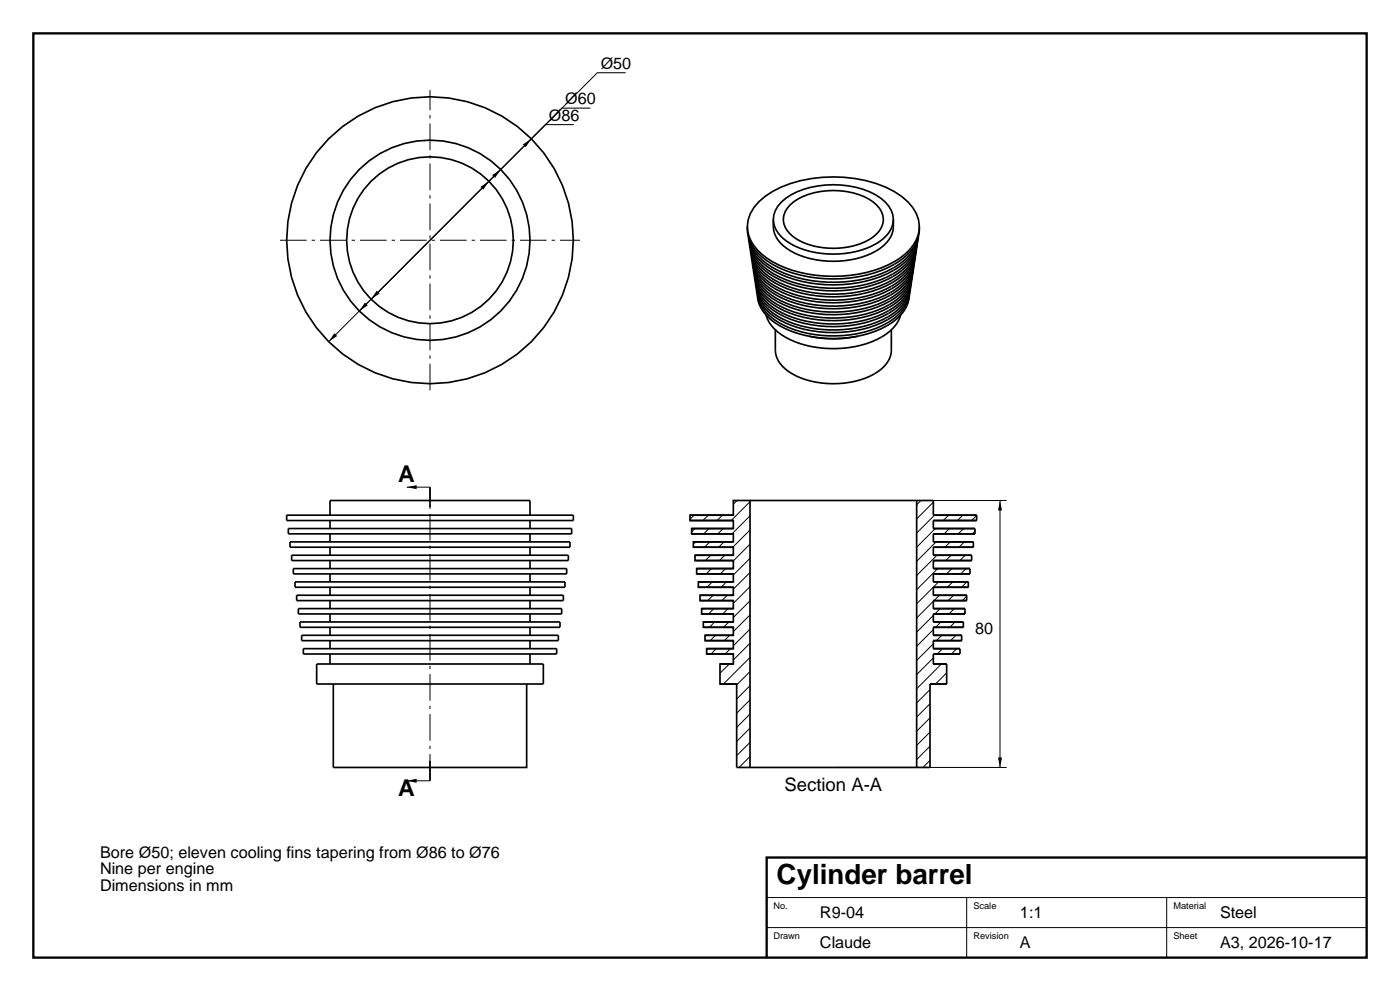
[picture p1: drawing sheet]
<svg xmlns="http://www.w3.org/2000/svg" width="420mm" height="297mm" viewBox="0 0 420 297" stroke-linecap="round" stroke-linejoin="round" font-family="sans-serif">
<path d="M10 10h400v277h-400zM410 257h-180v30" fill="none" stroke="#000" stroke-width=".7" stroke-linecap="butt"/>
<g fill="none" stroke="#000" stroke-width=".3">
<path d="M172.2 37.4h-8.6l-65 65M177.1 32.4h-8.5l-60.8 60.8M187.7 21.8h-8.5l-67.9 67.9M122 146h7M208.2 154.4l-1.2 1.2M208.5 158.4l-1 1M212.5 154.4l-1.6 1.6M212.7 158.4l-1.6 1.6M216.7 154.4l-1.6 1.6M217 158.4l-1.6 1.6M221.1 150l-1.1 1.1M225 158.8l-5.2 5.2"/>
<path d="M225 154.6l-5.4 5.4M225 150.4l-5.6 5.6M251 150h51M276.3 150l-1.3 1.3M280 150.5l-5 5M280.4 154.4l-5.4 5.4M280.6 158.4l-5.6 5.6M284.6 154.4l-1.6 1.6M284.8 158.4l-1.6 1.6M288.8 154.4l-1.6 1.6M289.1 158.4l-1.6 1.6M292.5 159.2l-.8 .8"/>
<path d="M293 154.5l-1.5 1.5M300 150v80M208.7 162.4l-.7 .7M209 166.4l-.5 .5M209.2 170.4l-.2 .2M213 162.4l-1.6 1.6M213.2 166.4l-1.6 1.6M213.4 170.4l-1.6 1.6M213.7 174.4l-1.6 1.6M213.9 178.4l-1.6 1.6M217.2 162.4l-1.6 1.6M217.4 166.4l-1.6 1.6"/>
<path d="M217.7 170.4l-1.6 1.6M217.9 174.4l-1.6 1.6M218.2 178.4l-1.6 1.6M225 175.8l-5 5M225 171.6l-5 5M225 167.3l-5 5M225 163.1l-5 5M280.8 162.4l-5.8 5.8M281.1 166.4l-6.1 6.1M281.3 170.4l-6.3 6.3M281.6 174.4l-6.6 6.6M281.8 178.4l-1.6 1.6"/>
<path d="M285.1 162.4l-1.6 1.6M285.3 166.4l-1.6 1.6M285.6 170.4l-1.6 1.6M285.8 174.4l-1.6 1.6M286.1 178.4l-1.6 1.6M289.3 162.4l-1.6 1.6M289.6 166.4l-1.6 1.6M289.8 170.4l-1.6 1.6M290 178.7l-1.3 1.3M290.1 174.4l-1.6 1.6M292 164h.1M214.2 182.4l-1.6 1.6"/>
<path d="M214.4 186.4l-1.6 1.6M214.7 190.4l-1.6 1.6M214.9 194.4l-1.6 1.6M218.4 182.4l-1.6 1.6M218.7 186.4l-1.6 1.6M218.8 199l-2.8 2.8M218.9 190.4l-1.6 1.6M219.1 194.4l-1.6 1.6M225 197l-8 8M225 192.8l-5 5M225 188.5l-5 5M225 184.3l-5 5"/>
<path d="M225 180.1l-5 5M280 197.2l-5 5M280 192.9l-5 5M280 188.7l-5 5M280 184.5l-5 5M280 180.2l-5 5M282.1 182.4l-1.6 1.6M282.3 186.4l-1.6 1.6M282.4 199l-7.4 7.4M282.5 190.4l-1.6 1.6M282.8 194.4l-1.6 1.6M286.3 182.4l-1.6 1.6"/>
<path d="M286.5 186.4l-1.6 1.6M286.8 190.4l-1.6 1.6M287 194.4l-1.6 1.6M289.5 183.4l-.6 .6M225 218.2l-4 4M225 214l-4 4M225 209.8l-4 4M225 205.5l-4 4M225 201.3l-4 4M279 219.4l-4 4M279 215.2l-4 3.9M279 210.9l-4 4"/>
<path d="M279 206.7l-4 4M284 201.7l-3.3 3.3M122 234h7M225 226.7l-3.3 3.3M225 222.5l-4 4M251 230h51M279 227.9l-2.1 2.1M279 223.6l-4 4M230 269h180M230 278h180M290 269v18M350 269v18"/>
</g>
<g fill="none" stroke="#000" stroke-width=".5">
<path d="M224.2 67.9a11.6 11.6 0 0 0 5.9 10.3 39 39 0 0 0 29.8 4.3 23.6 23.6 0 0 0 13.2-7.2l1-1.4 1-1.8a9.6 9.6 0 0 0 .7-4.2M224.5 71a13.1 13.1 0 0 0 7.7 10.2 39.8 39.8 0 0 0 36.4-.5 12.7 12.7 0 0 0 6.9-9.7M224.6 71.5a14.7 14.7 0 0 0 8.7 9.5 40 40 0 0 0 35.2-1 13.6 13.6 0 0 0 6.9-8.5M224.8 72.9a12.9 12.9 0 0 0 7.6 10.2 39.3 39.3 0 0 0 36-.5 12.6 12.6 0 0 0 6.8-9.7M224.9 73.4a14.5 14.5 0 0 0 8.6 9.4 39.5 39.5 0 0 0 34.8-1 13.4 13.4 0 0 0 6.8-8.4M225.1 74.9a12.8 12.8 0 0 0 7.5 10 38.8 38.8 0 0 0 35.6-.5 12.4 12.4 0 0 0 6.7-9.5M225.2 75.3a14.3 14.3 0 0 0 8.5 9.4 39.1 39.1 0 0 0 34.4-1 13.3 13.3 0 0 0 6.7-8.4M225.4 76.8a12.6 12.6 0 0 0 7.4 9.9 38.4 38.4 0 0 0 35.1-.4 12.2 12.2 0 0 0 6.7-9.5M225.5 77.3a14.1 14.1 0 0 0 8.4 9.2 38.6 38.6 0 0 0 34-1 13 13 0 0 0 6.6-8.2M225.7 78.8a12.4 12.4 0 0 0 7.3 9.7 37.9 37.9 0 0 0 34.7-.4 12.1 12.1 0 0 0 6.6-9.3M225.8 79.2a13.9 13.9 0 0 0 8.3 9.1 38.1 38.1 0 0 0 33.6-.9 12.9 12.9 0 0 0 6.5-8.2M227.7 60.5a29.8 29.8 0 0 1 18.9-7.4 36.6 36.6 0 0 1 23.9 5.8 11.1 11.1 0 0 1 5.2 10 13.5 13.5 0 0 1-7.5 9.6 40.3 40.3 0 0 1-36.4 0 12.9 12.9 0 0 1-7.6-10.6 10.6 10.6 0 0 1 3.5-7.4z"/>
<path d="M232 65.8a8.9 8.9 0 0 0 5.3 9.5 27.3 27.3 0 0 0 27-1.1 8.1 8.1 0 0 0 3.7-6.3v-2.1M234.4 60.6a23.4 23.4 0 0 1 17.9-5.1 19.6 19.6 0 0 1 14.3 6.3 6.4 6.4 0 0 1 .6 7l-.6 .9a15.6 15.6 0 0 1-9.7 5.7 27.6 27.6 0 0 1-20.8-3 7.5 7.5 0 0 1-3.5-9.3zM237 61.4a19.5 19.5 0 0 1 15-4.2 16.3 16.3 0 0 1 11.9 5.2 5.3 5.3 0 0 1 .3 6.1l-.3 .6a13 13 0 0 1-8.2 4.7 22 22 0 0 1-18.2-3.2 5.8 5.8 0 0 1-.5-9.2zM226 80.7a12.3 12.3 0 0 0 7.2 9.7 37.4 37.4 0 0 0 34.3-.5 12 12 0 0 0 6.5-9.2M226.1 81.1a13.7 13.7 0 0 0 8.2 9 37.3 37.3 0 0 0 33.6-1.2 12.4 12.4 0 0 0 6-7.8M226.3 82.7a12.1 12.1 0 0 0 7.1 9.5 36.9 36.9 0 0 0 33.9-.4 11.8 11.8 0 0 0 6.4-9.1M226.4 83.1a13.6 13.6 0 0 0 8.1 8.9 36.8 36.8 0 0 0 33.2-1.3 12.2 12.2 0 0 0 5.9-7.6M226.6 84.6a11.9 11.9 0 0 0 7 9.4 36.2 36.2 0 0 0 34-.7 11.2 11.2 0 0 0 5.8-8.7M226.7 85a13.4 13.4 0 0 0 8 8.8 36.4 36.4 0 0 0 32.8-1.2 12.1 12.1 0 0 0 5.8-7.6M226.9 86.5a11.7 11.7 0 0 0 6.9 9.4 35.7 35.7 0 0 0 33.5-.8 11.1 11.1 0 0 0 5.8-8.6M227 86.9a13.2 13.2 0 0 0 7.8 8.7 35.9 35.9 0 0 0 32.4-1.2 11.9 11.9 0 0 0 5.8-7.5M227.2 88.5a11.6 11.6 0 0 0 6.8 9.2 35.2 35.2 0 0 0 33.1-.7 10.9 10.9 0 0 0 5.7-8.5"/>
<path d="M227.3 88.9a13 13 0 0 0 7.7 8.5 35.4 35.4 0 0 0 32-1.1 11.7 11.7 0 0 0 5.7-7.4M229.8 94.4a12.3 12.3 0 0 0 7.2 7.4 31.1 31.1 0 0 0 28.9-1.7 10.4 10.4 0 0 0 4.3-5.7M232.6 98.9v6.1a8.7 8.7 0 0 0 5.1 7.1 26.4 26.4 0 0 0 26.1-1 7.8 7.8 0 0 0 3.6-6.1v-6.1M242.8 100.8a34.6 34.6 0 0 0 14.4 0M86 154.4h86v1.6h-86zM86.5 158.4h85v1.6h-85zM99 154.4v-4.4h60v4.4M99 156v2.4M99 160v2.4M129 146v6M159 156v2.4M159 160v2.4"/>
<path d="M207 154.4h13v-4.4h5v80h-4v-25h-5v-6h4v-3h-8v-1.6h8v-2.4h-8.5v-1.6h8.5v-2.4h-9v-1.6h9v-2.4h-9.5v-1.6h9.5v-2.4h-10v-1.6h10v-2.4h-10.5v-1.6h10.5v-2.4h-11v-1.6h11v-2.4h-11.5v-1.6h11.5v-2.4h-12v-1.6h12v-2.4h-12.5v-1.6h12.5v-2.4h-13zM207 154.4h13M207 156h13M207.5 158.4h12.5M207.5 160h12.5M225 150h50M275 150v80M275 150h5v4.4M280 154.4h13M280 156h13M280 158.4h12.5M280 160h12.5"/>
<path d="M280 156v2.4M280 160v2.4M292.5 158.4v1.6M293 154.4v1.6M87 162.4h84v1.6h-84zM87.5 166.4h83v1.6h-83zM88 170.4h82v1.6h-82zM88.5 174.4h81v1.6h-81zM89 178.4h80v1.6h-80zM99 164v2.4M99 168v2.4M99 172v2.4"/>
<path d="M99 176v2.4M159 164v2.4M159 168v2.4M159 172v2.4M159 176v2.4M208 162.4h12M208 164h12M208.5 166.4h11.5M208.5 168h11.5M209 170.4h11M209 172h11M209.5 174.4h10.5"/>
<path d="M209.5 176h10.5M210 178.4h10M280 162.4h12M280 164h12M280 166.4h11.5M280 168h11.5M280 170.4h11M280 172h11M280 174.4h10.5M280 176h10.5M280 178.4h10M280 164v2.4"/>
<path d="M280 168v2.4M280 172v2.4M280 176v2.4M290 178.4v1.6M290.5 174.4v1.6M291 170.4v1.6M291.5 166.4v1.6M292 162.4v1.6M89.5 182.4h79v1.6h-79zM90 186.4h78v1.6h-78zM90.5 190.4h77v1.6h-77zM91 194.4h76v1.6h-76z"/>
<path d="M95 199h68v6h-68zM99 180v2.4M99 184v2.4M99 188v2.4M99 192v2.4M99 196v3M159 180v2.4M159 184v2.4M159 188v2.4M159 192v2.4M159 196v3M210 180h10"/>
<path d="M210.5 182.4h9.5M210.5 184h9.5M211 186.4h9M211 188h9M211.5 190.4h8.5M211.5 192h8.5M212 194.4h8M212 196h8M216 199h4M280 180h10M280 182.4h9.5M280 184h9.5"/>
<path d="M280 186.4h9M280 188h9M280 190.4h8.5M280 192h8.5M280 194.4h8M280 196h8M280 199h4M280 180v2.4M280 184v2.4M280 188v2.4M280 192v2.4M280 196v3"/>
<path d="M284 199v6M288 194.4v1.6M288.5 190.4v1.6M289 186.4v1.6M289.5 182.4v1.6M100 205v25h58v-25M216 205h5M279 205h5M279 205v25h-4M129 228v6M225 230h50"/>
<circle cx="129" cy="72" r="30"/>
<circle cx="129" cy="72" r="43"/>
<circle cx="129" cy="72" r="25"/>
</g>
<path d="M84 72h90M129 117v-90M129 234v-88" fill="none" stroke="#000" stroke-width=".3" stroke-dasharray="8 1.5 1 1.5" stroke-linecap="butt"/>
<path d="M144.1 56l2.6-1.7-1.7 2.6zM147.7 52.5l2.5-1.7-1.7 2.5zM156.9 43.3l2.5-1.7-1.7 2.5zM109.5 90.7l.8 .8-2.5 1.7zM113 87.1l.9 .9-2.6 1.7zM100.3 99.9l.8 .8-2.5 1.7zM122 146l3-.6v1.2zM300 150l.6 3h-1.2zM122 234l3-.6v1.2zM299.4 227h1.2l-.6 3z" fill="#000"/>
<text font-size="8.3" x="233" y="265">Cylinder barrel</text>
<g font-size="6.9">
<text x="119.5" y="144.5">A</text>
<text x="119.5" y="238.5">A</text>
</g>
<text font-size="5.6" x="235.3" y="237">Section A-A</text>
<g font-size="4.9">
<text x="180.2" y="20.6">Ø50</text>
<text x="169.6" y="31.2">Ø60</text>
<text x="164.6" y="36.2">Ø86</text>
<text x="292.6" y="190">80</text>
<text x="30" y="257">Bore Ø50; eleven cooling fins tapering from Ø86 to Ø76</text>
<text x="30" y="262">Nine per engine</text>
<text x="30" y="267">Dimensions in mm</text>
<text x="246" y="275">R9-04</text>
<text x="306" y="275">1:1</text>
<text x="366" y="275">Steel</text>
<text x="246" y="284">Claude</text>
<text x="306" y="284">A</text>
<text x="366" y="284">A3, 2026-10-17</text>
</g>
<g font-size="2.8">
<text x="232" y="272.5">No.</text>
<text x="292" y="272.5">Scale</text>
<text x="352" y="272.5">Material</text>
<text x="232" y="281.5">Drawn</text>
<text x="292" y="281.5">Revision</text>
<text x="352" y="281.5">Sheet</text>
</g>
</svg>
